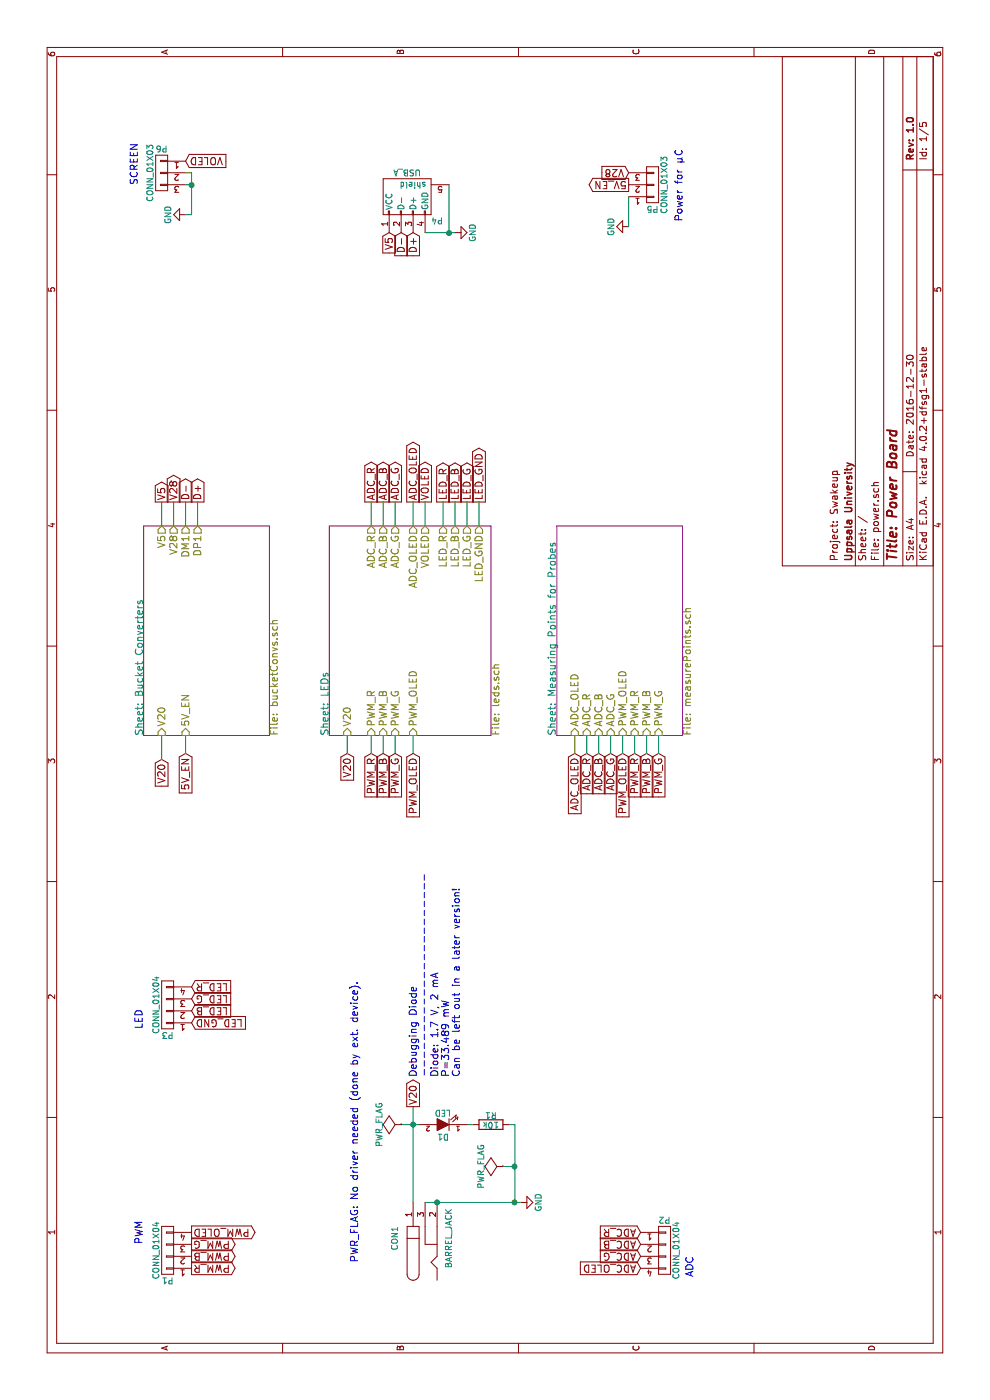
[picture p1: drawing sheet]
EESchema Schematic File Version 2
LIBS:power
LIBS:device
LIBS:transistors
LIBS:conn
LIBS:linear
LIBS:regul
LIBS:74xx
LIBS:cmos4000
LIBS:adc-dac
LIBS:memory
LIBS:xilinx
LIBS:microcontrollers
LIBS:dsp
LIBS:microchip
LIBS:analog_switches
LIBS:motorola
LIBS:texas
LIBS:intel
LIBS:audio
LIBS:interface
LIBS:digital-audio
LIBS:philips
LIBS:display
LIBS:cypress
LIBS:siliconi
LIBS:opto
LIBS:atmel
LIBS:contrib
LIBS:valves
LIBS:myOpAmps
LIBS:myMOSFETs
LIBS:power-cache
EELAYER 25 0
EELAYER END
$Descr A4 11693 8268
encoding utf-8
Sheet 1 5
Title "Power Board "
Date "2016-12-30"
Rev "1.0"
Comp "Uppsala University"
Comment1 "Project: Swakeup"
Comment2 ""
Comment3 ""
Comment4 ""
$EndDescr
$Comp
L CONN_01X04 P2
U 1 1
P 1250 5550
F 0 "P2" H 1250 5800 50  0000 C CNN
F 1 "CONN_01X04" V 1350 5550 50  0000 C CNN
F 2 "Additional:ESQ-104-12-G-S-LL" H 1250 5550 50  0001 C CNN
F 3 "https://www.samtec.com/products/esq" H 1250 5550 50  0001 C CNN
F 4 "ESQ-104-12-G-S-LL" H 1250 5550 60  0001 C CNN "Samtec"
	1    1250 5550
	0    1    1    0   
$EndComp
$Comp
L BARREL_JACK CON1
U 1 1
P 1350 3550
F 0 "CON1" H 1350 3800 50  0000 C CNN
F 1 "BARREL_JACK" H 1350 3350 50  0000 C CNN
F 2 "Additional:PJ-047BH_BARREL_JACK" H 1350 3550 50  0001 C CNN
F 3 "http://www.cui.com/product/resource/digikeypdf/pj-047bh.pdf" H 1350 3550 50  0001 C CNN
F 4 "CP-047BH-ND" H 1350 3550 60  0001 C CNN "Digikey"
	1    1350 3550
	1    0    0    -1  
$EndComp
Text Notes 1200 5800 2    60   ~ 0
ADC
Text Notes 1500 1200 2    60   ~ 0
PWM
Text Notes 10150 1160 0    60   ~ 0
SCREEN
Text GLabel 5400 3450 0    60   Input ~ 0
PWM_OLED
Text GLabel 5400 3300 0    60   Input ~ 0
PWM_G
Text GLabel 5400 3200 0    60   Input ~ 0
PWM_B
Text GLabel 5400 3100 0    60   Input ~ 0
PWM_R
$Comp
L GND #PWR01
U 1 1
P 9900 1550
F 0 "#PWR01" H 9900 1300 50  0001 C CNN
F 1 "GND" H 9900 1400 50  0000 C CNN
F 2 "" H 9900 1550 50  0000 C CNN
F 3 "" H 9900 1550 50  0000 C CNN
	1    9900 1550
	1    0    0    1   
$EndComp
Text GLabel 1200 5350 1    60   Input ~ 0
ADC_G
Text GLabel 1300 5350 1    60   Input ~ 0
ADC_B
Text GLabel 1400 5350 1    60   Input ~ 0
ADC_R
Text GLabel 1100 5350 1    60   Input ~ 0
ADC_OLED
Text GLabel 10350 1550 3    60   Input ~ 0
VOLED
$Comp
L LED-RESCUE-power D1
U 1 1
P 2300 3700
F 0 "D1" H 2300 3800 50  0000 C CNN
F 1 "LED" H 2300 3600 50  0000 C CNN
F 2 "LEDs:LED_0603" H 2300 3700 50  0001 C CNN
F 3 "http://www.osram-os.com/Graphics/XPic0/00167682_0.pdf" H 2300 3700 50  0001 C CNN
F 4 "475-3118-1-ND" H 2300 3700 60  0001 C CNN "Digikey"
	1    2300 3700
	0    -1   -1   0   
$EndComp
Text Notes 2700 3850 0    60   ~ 0
Debugging Diode\n-----------------------\nDiode: 1.7 V, 2 mA\nP=33.489 mW\nCan be left out in a later version!
$Comp
L CONN_01X03 P6
U 1 1
P 10250 1350
F 0 "P6" H 10250 1550 50  0000 C CNN
F 1 "CONN_01X03" V 10350 1350 50  0000 C CNN
F 2 "Additional:ESQ-103-12-G-S-LL" H 10250 1350 50  0001 C CNN
F 3 "https://www.samtec.com/products/esq" H 10250 1350 50  0001 C CNN
F 4 "ESQ-103-12-G-S-LL" H 10250 1350 60  0001 C CNN "Samtec"
	1    10250 1350
	0    1    -1   0   
$EndComp
Wire Wire Line
	1650 3550 1650 4350
Wire Wire Line
	1650 3450 2450 3450
Wire Wire Line
	2300 3950 2300 3900
Connection ~ 1650 3650
Wire Wire Line
	2300 3350 2300 3500
Connection ~ 2300 3450
Wire Wire Line
	2300 4300 2300 4250
Wire Wire Line
	1650 4300 2300 4300
Connection ~ 1650 4300
Wire Wire Line
	9900 1600 9900 1550
Wire Wire Line
	10250 1600 9900 1600
Wire Wire Line
	10250 1600 10250 1550
Wire Wire Line
	10150 1550 10150 1600
Connection ~ 10150 1600
$Comp
L CONN_01X04 P1
U 1 1
P 1250 1400
F 0 "P1" H 1250 1650 50  0000 C CNN
F 1 "CONN_01X04" V 1350 1400 50  0000 C CNN
F 2 "Additional:ESQ-104-12-G-S-LL" H 1250 1400 50  0001 C CNN
F 3 "https://www.samtec.com/products/esq" H 1250 1400 50  0001 C CNN
F 4 "ESQ-104-12-G-S-LL" H 1250 1400 60  0001 C CNN "Samtec"
	1    1250 1400
	0    -1   -1   0   
$EndComp
$Comp
L GND #PWR02
U 1 1
P 1650 4350
F 0 "#PWR02" H 1650 4100 50  0001 C CNN
F 1 "GND" H 1650 4200 50  0000 C CNN
F 2 "" H 1650 4350 50  0000 C CNN
F 3 "" H 1650 4350 50  0000 C CNN
	1    1650 4350
	1    0    0    -1  
$EndComp
$Comp
L R R1
U 1 1
P 2300 4100
F 0 "R1" V 2380 4100 50  0000 C CNN
F 1 "10k" V 2300 4100 50  0000 C CNN
F 2 "Additional:R_0603_HandSoldering_Same_As_C" V 2230 4100 50  0001 C CNN
F 3 "http://www.yageo.com.tw/exep/pages/download/literatures/PYu-R_INT-thick_7.pdf" H 2300 4100 50  0001 C CNN
F 4 "311-10KGRCT-ND" V 2300 4100 60  0001 C CNN "Digikey"
	1    2300 4100
	1    0    0    -1  
$EndComp
Text GLabel 2450 3450 2    60   Output ~ 0
V20
$Comp
L PWR_FLAG #FLG03
U 1 1
P 2300 3350
F 0 "#FLG03" H 2300 3445 50  0001 C CNN
F 1 "PWR_FLAG" H 2300 3530 50  0000 C CNN
F 2 "" H 2300 3350 50  0000 C CNN
F 3 "" H 2300 3350 50  0000 C CNN
	1    2300 3350
	1    0    0    -1  
$EndComp
$Comp
L PWR_FLAG #FLG04
U 1 1
P 1950 4200
F 0 "#FLG04" H 1950 4295 50  0001 C CNN
F 1 "PWR_FLAG" H 1950 4380 50  0000 C CNN
F 2 "" H 1950 4200 50  0000 C CNN
F 3 "" H 1950 4200 50  0000 C CNN
	1    1950 4200
	1    0    0    -1  
$EndComp
Wire Wire Line
	1950 4200 1950 4300
Connection ~ 1950 4300
Text Notes 1150 3000 0    60   ~ 0
PWR_FLAG: No driver needed (done by ext. device).
$Sheet
S 5550 1200 1750 1050
U 5842E74F
F0 "Bucket Converters" 60
F1 "bucketConvs.sch" 60
F2 "V20" I L 5550 1350 60 
F3 "5V_EN" I L 5550 1550 60 
F4 "V5" O R 7300 1350 60 
F5 "V28" O R 7300 1450 60 
F6 "DM1" O R 7300 1550 60 
F7 "DP1" O R 7300 1650 60 
$EndSheet
$Sheet
S 5550 4650 1750 1050
U 58430075
F0 "Measuring Points for Probes" 60
F1 "measurePoints.sch" 60
F2 "ADC_OLED" I L 5550 4800 60 
F3 "ADC_R" I L 5550 4900 60 
F4 "ADC_B" I L 5550 5000 60 
F5 "ADC_G" I L 5550 5100 60 
F6 "PWM_OLED" I L 5550 5200 60 
F7 "PWM_R" I L 5550 5300 60 
F8 "PWM_B" I L 5550 5400 60 
F9 "PWM_G" I L 5550 5500 60 
$EndSheet
$Sheet
S 5550 2750 1750 1350
U 584304A2
F0 "LEDs" 60
F1 "leds.sch" 60
F2 "V20" I L 5550 2900 60 
F3 "PWM_R" I L 5550 3100 60 
F4 "PWM_B" I L 5550 3200 60 
F5 "PWM_G" I L 5550 3300 60 
F6 "ADC_R" O R 7300 3100 60 
F7 "ADC_B" O R 7300 3200 60 
F8 "ADC_G" O R 7300 3300 60 
F9 "PWM_OLED" I L 5550 3450 60 
F10 "ADC_OLED" O R 7300 3450 60 
F11 "VOLED" O R 7300 3550 60 
F12 "LED_R" O R 7300 3700 60 
F13 "LED_B" O R 7300 3800 60 
F14 "LED_G" O R 7300 3900 60 
F15 "LED_GND" O R 7300 4000 60 
$EndSheet
$Comp
L USB_A-RESCUE-power P4
U 1 1
P 10050 3450
F 0 "P4" H 10250 3250 50  0000 C CNN
F 1 "USB_A" H 10000 3650 50  0000 C CNN
F 2 "Connect:USB_A" V 10000 3350 50  0001 C CNN
F 3 "http://portal.fciconnect.com/Comergent//fci/drawing/87520.pdf" V 10000 3350 50  0001 C CNN
F 4 "609-1045-ND" H 10050 3450 60  0001 C CNN "Digikey"
	1    10050 3450
	0    1    1    0   
$EndComp
Text Notes 10450 5710 2    60   ~ 0
Power for µC\n
$Comp
L CONN_01X03 P5
U 1 1
P 10150 5450
F 0 "P5" H 10150 5650 50  0000 C CNN
F 1 "CONN_01X03" V 10250 5450 50  0000 C CNN
F 2 "Additional:ESQ-103-12-G-S-LL" H 10150 5450 50  0001 C CNN
F 3 "https://www.samtec.com/products/esq" H 10150 5450 50  0001 C CNN
F 4 "ESQ-103-12-G-S-LL" H 10150 5450 60  0001 C CNN "Samtec"
	1    10150 5450
	0    -1   1    0   
$EndComp
Text GLabel 10150 5250 1    60   Output ~ 0
5V_EN
Text GLabel 5350 1350 0    60   Input ~ 0
V20
Wire Wire Line
	5350 1350 5550 1350
Text GLabel 5400 1550 0    60   Input ~ 0
5V_EN
Wire Wire Line
	5400 1550 5550 1550
Text GLabel 5400 2900 0    60   Input ~ 0
V20
Wire Wire Line
	5400 2900 5550 2900
Wire Wire Line
	5400 3100 5550 3100
Wire Wire Line
	5400 3200 5550 3200
Wire Wire Line
	5400 3300 5550 3300
Wire Wire Line
	5400 3450 5550 3450
Text GLabel 1400 1600 3    60   Output ~ 0
PWM_OLED
Text GLabel 1300 1600 3    60   Output ~ 0
PWM_G
Text GLabel 1200 1600 3    60   Output ~ 0
PWM_B
Text GLabel 1100 1600 3    60   Output ~ 0
PWM_R
Text GLabel 5400 5100 0    60   Input ~ 0
ADC_G
Text GLabel 5400 5000 0    60   Input ~ 0
ADC_B
Text GLabel 5400 4900 0    60   Input ~ 0
ADC_R
Text GLabel 5400 4800 0    60   Input ~ 0
ADC_OLED
Wire Wire Line
	5400 4800 5550 4800
Wire Wire Line
	5400 4900 5550 4900
Wire Wire Line
	5400 5000 5550 5000
Wire Wire Line
	5400 5100 5550 5100
Text GLabel 5400 5200 0    60   Input ~ 0
PWM_OLED
Wire Wire Line
	5400 5200 5550 5200
Text GLabel 5400 5500 0    60   Input ~ 0
PWM_G
Text GLabel 5400 5400 0    60   Input ~ 0
PWM_B
Text GLabel 5400 5300 0    60   Input ~ 0
PWM_R
Wire Wire Line
	5400 5300 5550 5300
Wire Wire Line
	5400 5400 5550 5400
Wire Wire Line
	5400 5500 5550 5500
$Comp
L GND #PWR05
U 1 1
P 9800 5250
F 0 "#PWR05" H 9800 5000 50  0001 C CNN
F 1 "GND" H 9800 5100 50  0000 C CNN
F 2 "" H 9800 5250 50  0000 C CNN
F 3 "" H 9800 5250 50  0000 C CNN
	1    9800 5250
	1    0    0    1   
$EndComp
Wire Wire Line
	10050 5250 9800 5250
Text GLabel 10250 5250 1    60   Input ~ 0
V28
Text GLabel 7500 1450 2    60   Output ~ 0
V28
Text GLabel 7500 1350 2    60   Output ~ 0
V5
Text GLabel 9750 3250 0    60   Input ~ 0
V5
$Comp
L GND #PWR06
U 1 1
P 9750 3800
F 0 "#PWR06" H 9750 3550 50  0001 C CNN
F 1 "GND" H 9750 3650 50  0000 C CNN
F 2 "" H 9750 3800 50  0000 C CNN
F 3 "" H 9750 3800 50  0000 C CNN
	1    9750 3800
	-1   0    0    -1  
$EndComp
Wire Wire Line
	9750 3550 9750 3800
Wire Wire Line
	9750 3750 10150 3750
Connection ~ 9750 3750
Text GLabel 7500 3100 2    60   Output ~ 0
ADC_R
Text GLabel 7500 3200 2    60   Output ~ 0
ADC_B
Text GLabel 7500 3300 2    60   Output ~ 0
ADC_G
Text GLabel 7500 3450 2    60   Output ~ 0
ADC_OLED
Text GLabel 7500 3550 2    60   Output ~ 0
VOLED
Wire Wire Line
	7300 3550 7500 3550
Wire Wire Line
	7500 3450 7300 3450
Wire Wire Line
	7300 3300 7500 3300
Wire Wire Line
	7500 3200 7300 3200
Wire Wire Line
	7300 3100 7500 3100
Text Notes 3100 1200 0    60   ~ 0
LED
Text GLabel 7500 3700 2    60   Output ~ 0
LED_R
Text GLabel 7500 3800 2    60   Output ~ 0
LED_B
Text GLabel 7500 3900 2    60   Output ~ 0
LED_G
Wire Wire Line
	7300 3700 7500 3700
Wire Wire Line
	7300 3800 7500 3800
Wire Wire Line
	7300 3900 7500 3900
Text GLabel 7500 4000 2    60   Output ~ 0
LED_GND
Wire Wire Line
	7500 4000 7300 4000
Text GLabel 3450 1600 3    60   Input ~ 0
LED_R
Text GLabel 3250 1600 3    60   Input ~ 0
LED_B
Text GLabel 3350 1600 3    60   Input ~ 0
LED_G
Text GLabel 3150 1600 3    60   Input ~ 0
LED_GND
Text GLabel 7500 1550 2    60   Output ~ 0
D-
Text GLabel 7500 1650 2    60   Output ~ 0
D+
Text GLabel 9750 3350 0    60   Input ~ 0
D-
Text GLabel 9750 3450 0    60   Input ~ 0
D+
Wire Wire Line
	7300 1650 7500 1650
Wire Wire Line
	7500 1550 7300 1550
Wire Wire Line
	7300 1450 7500 1450
Wire Wire Line
	7500 1350 7300 1350
$Comp
L CONN_01X04 P3
U 1 1
P 3300 1400
F 0 "P3" H 3300 1650 50  0000 C CNN
F 1 "CONN_01X04" V 3400 1400 50  0000 C CNN
F 2 "Additional:LED_CONN_1.25_PITCH" H 3300 1400 50  0001 C CNN
F 3 "" H 3300 1400 50  0001 C CNN
	1    3300 1400
	0    -1   -1   0   
$EndComp
$EndSCHEMATC
